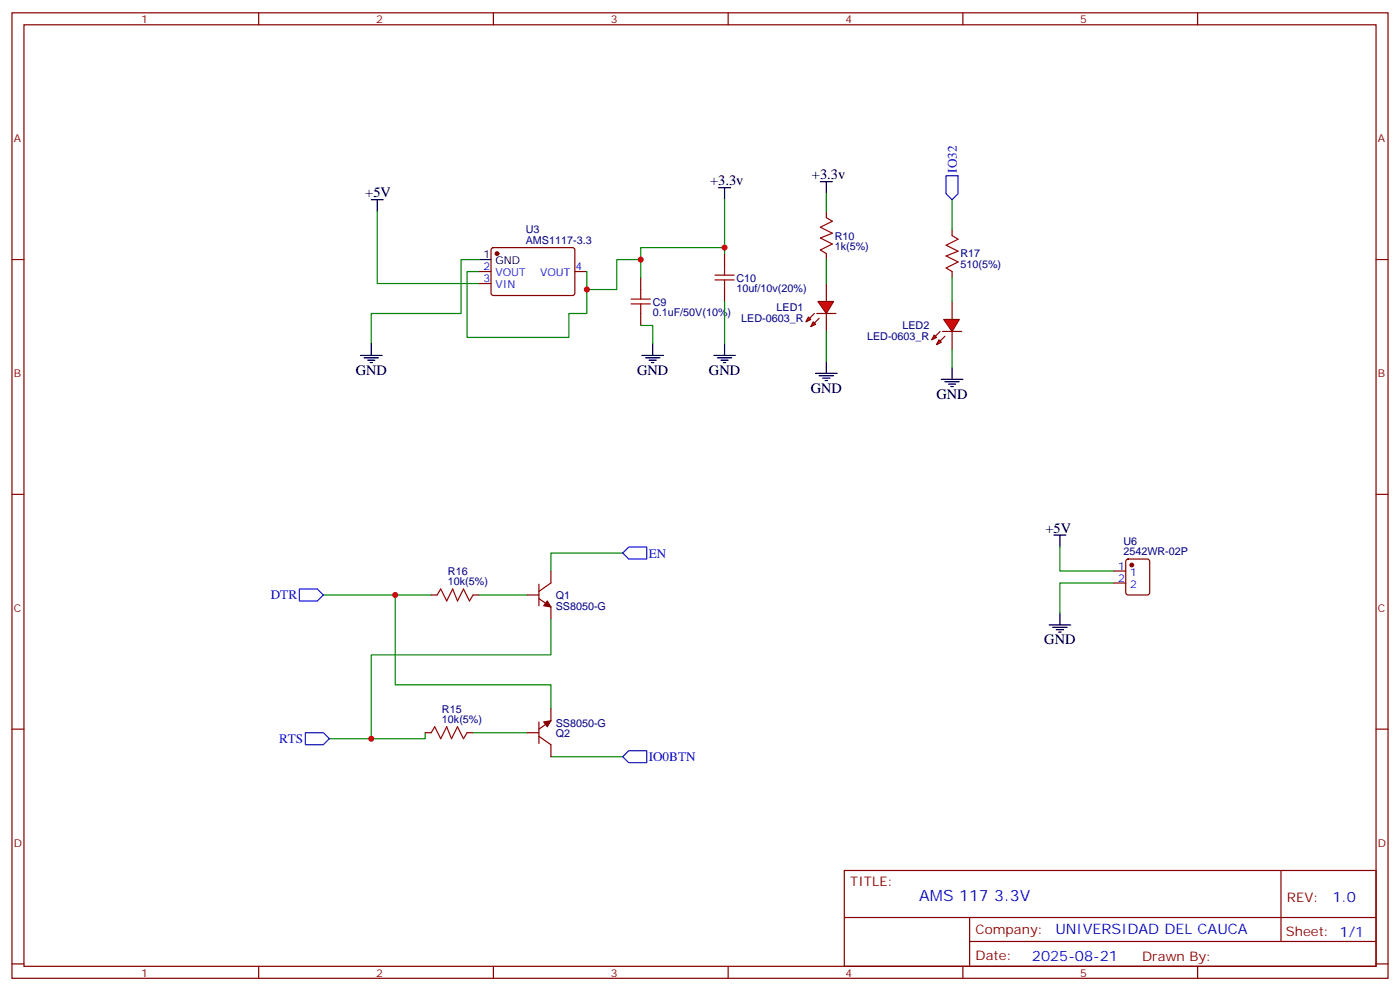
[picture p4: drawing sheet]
<svg xmlns="http://www.w3.org/2000/svg" width="412mm" height="292mm" viewBox="0 0 412 292" stroke-linecap="round" stroke-linejoin="round" font-family="sans-serif">
<g fill="none" stroke="#870000" stroke-width=".35">
<path d="M3.5 3.8h405.4v284.3h-405.4zM7.1 7.3h398.2v277.3h-398.2zM76.2 3.8v3.5M145.3 3.8v3.5M214.5 3.8v3.5M283.6 3.8v3.5M352.8 3.8v3.5M3.5 76.4h3.6M213.4 74.7v3.5M243.4 62.3v1.8M243.4 74.7v1.7M405.3 76.4h3.6"/>
<path d="M188.7 81.7v3.6M188.7 92.3v3.5M213.4 85.3v3.5M3.5 145.6h3.6M405.3 145.6h3.6M3.5 214.7h3.6M405.3 214.7h3.6M248.7 256.4h156.6v28.2h-156.6zM377.3 256.4v20.9M248.7 270.2h156.5M285.6 277.3h119.6M285.6 270.2v14.1"/>
<path d="M3.5 283.9h3.6M76.2 284.6v3.5M145.3 284.6v3.5M214.5 284.6v3.5M283.6 284.6v3.5M352.8 284.6v3.5M405.3 283.9h3.6"/>
</g>
<g fill="none" stroke="#000" stroke-width=".35">
<path d="M211.7 55.3h3.5M213.4 55.3v3.5M241.7 53.5h3.5M243.4 53.5v3.5M189.1 104.7h6.3M190.1 105.4h4.3M191.2 106.1h2.1M191.9 106.8h.7M192.3 101.1v3.6M210.3 104.7h6.3M211.3 105.4h4.2M212.4 106.1h2.1"/>
<path d="M213.1 106.8h.7M213.4 101.1v3.6"/>
</g>
<path d="M213.4 78.2v2.8M243.4 64.1l1.8 1.1-3.5 1.7 3.5 1.8-3.5 1.4 3.5 1.8-3.5 1.7 1.7 1.1M185.9 88.1h5.7M185.9 89.5h5.7M188.7 85.3v2.8M188.7 89.5v2.8M210.6 81h5.7M210.6 82.4h5.7M213.4 82.4v2.9" fill="none" stroke="#a10000" stroke-width=".35"/>
<path d="M213.4 58.8v14.1M243.4 57v5.3M213.4 74.7v-1.8h-24.7v8.8M188.7 95.8h3.6v5.3M213.4 88.8v12.3" fill="none" stroke="#008700" stroke-width=".35"/>
<g fill="#f00" stroke="#870000" stroke-width=".35">
<path d="M240.9 88.8h4.6l-2.1 3.5z"/>
<path d="M240.6 92.3h5.6z"/>
</g>
<g fill="#870000" stroke="#870000" stroke-width=".35">
<path d="M239.9 92.3l-1.4 1.4z"/>
<path d="M241.3 93.7l-1.4 1.4z"/>
</g>
<g fill="#f00" stroke="#870000" stroke-width=".35">
<path d="M238.1 93.4l.7 .7-1.4 .7z"/>
<path d="M239.5 94.8l.7 .7-1.4 .7z"/>
</g>
<path d="M280.5 67.6v1.8M280.5 80v1.7M243.4 83.5v5.3M243.4 92.3v5.3" fill="none" stroke="#870000" stroke-width=".35"/>
<path d="M240.2 110h6.4M241.3 110.7h4.2M242.4 111.4h2.1M243.1 112.1h.7M243.4 106.4v3.6M277.3 111.7h6.3M278.3 112.4h4.3M279.4 113.1h2.1M280.1 113.8h.7M280.5 108.2v3.5" fill="none" stroke="#000" stroke-width=".35"/>
<path d="M280.5 58.8v8.8M243.4 76.4v7.1M243.4 97.6v8.8" fill="none" stroke="#008700" stroke-width=".35"/>
<path d="M278.7 51.8h3.5v5.2l-1.7 1.8-1.8-1.8z" fill="none" stroke="#00f" stroke-width=".35"/>
<path d="M280.5 69.4l1.7 1-3.5 1.8 3.5 1.8-3.5 1.4 3.5 1.8-3.5 1.7 1.8 1.1" fill="none" stroke="#a10000" stroke-width=".35"/>
<g fill="#f00" stroke="#870000" stroke-width=".35">
<path d="M278 94.1h4.6l-2.1 3.5z"/>
<path d="M277.6 97.6h5.7z"/>
</g>
<g fill="#870000" stroke="#870000" stroke-width=".35">
<path d="M276.9 97.6l-1.4 1.4z"/>
<path d="M278.3 99l-1.4 1.4z"/>
</g>
<g fill="#f00" stroke="#870000" stroke-width=".35">
<path d="M275.2 98.7l.7 .7-1.4 .7z"/>
<path d="M276.6 100.1l.7 .7-1.4 .7z"/>
</g>
<g fill="none" stroke="#870000" stroke-width=".35">
<path d="M141.1 80h3.5M144.9 73.1l.4-.2 23.6 .1 .4 .6v13l-.7 .4h-23.5l-.5-.7v-12.7zM169.3 80h3.6M141.1 83.5h3.5M280.5 88.8v5.3M280.5 97.6v5.3M127 175.2h1.8M139.3 175.2h1.8M155.2 175.2h3.5M158.7 176.3l3.6 2.5v3.5M158.7 172v6.4M162.3 168.2v3.5l-3.6 2.5"/>
<path d="M328.1 168.2h3.5M328.1 171.7h3.5M331.8 164.8l.5-.2h5.7l.6 .5 .1 9.4-.5 .7h-5.9l-.6-.4-.1-9.5zM125.2 215.8h1.8M137.6 215.8h1.7M155.2 215.8h3.5M158.7 216.9l3.6 2.4v3.5M158.7 212.6v6.4M162.3 208.7v3.6l-3.6 2.4"/>
</g>
<g fill="none" stroke="#008700" stroke-width=".35">
<path d="M111.1 62.3v21.2h30M141.1 76.4h-5.3v15.9h-26.4v8.8M141.1 80h-3.5v19.4h30v-7.1h5.3v-12.3M188.7 76.4h-7v8.9h-8.8M280.5 81.7v7.1M280.5 102.9v5.3M95.2 175.2h21.2v26.5h45.9v7M116.4 175.2h10.6M141.1 175.2h14.1M183.4 162.9h-21.1v5.3M312.2 161.1v7.1h15.9M328.1 171.7h-15.9v8.8"/>
<path d="M162.3 182.3v10.6h-52.9v24.7M125.2 215.8v1.8h-28.2M139.3 215.8h15.9M162.3 222.8h21.1"/>
</g>
<path d="M88.2 173.5h5.3l1.7 1.7-1.7 1.8h-5.3zM183.4 162.9l1.8-1.8h5.3v3.5h-5.3zM90 215.8h5.2l1.8 1.8-1.8 1.7h-5.2zM183.4 222.8l1.8-1.7h5.3v3.5h-5.3z" fill="none" stroke="#00f" stroke-width=".35"/>
<path d="M128.8 175.2l1-1.7 1.8 3.5 1.7-3.5 1.5 3.5 1.7-3.5 1.8 3.5 1-1.8M127 215.8l1.1-1.8 1.7 3.6 1.8-3.6 1.4 3.6 1.8-3.6 1.7 3.6 1.1-1.8" fill="none" stroke="#a10000" stroke-width=".35"/>
<g fill="#870000" stroke="#870000" stroke-width=".35">
<path d="M160.2 212.6l2.1-.3-1.1 1.7z"/>
<path d="M161.2 177l1.1 1.8-2.1-.4z"/>
<circle cx="146.4" cy="74.7" r=".53"/>
<circle cx="333.4" cy="166.4" r=".53"/>
</g>
<g fill="none" stroke="#000" stroke-width=".35">
<path d="M109.4 58.8h3.5M111.1 58.8v3.5M141.1 76.4h3.5M106.2 104.7h6.3M107.2 105.4h4.3M108.3 106.1h2.1M109 106.8h.7M109.4 101.1v3.6M310.4 157.6h3.6M312.2 157.6v3.5M309 184h6.4M310.1 184.7h4.2"/>
<path d="M311.1 185.5h2.2M311.9 186.2h.7M312.2 180.5v3.5"/>
</g>
<g fill="#c00">
<circle cx="213.4" cy="72.9" r=".88"/>
<circle cx="109.4" cy="217.6" r=".88"/>
<circle cx="116.4" cy="175.2" r=".88"/>
<circle cx="188.7" cy="76.4" r=".88"/>
<circle cx="172.9" cy="85.3" r=".88"/>
</g>
<text font-size="4.6" fill="#00f" x="270.8" y="265.4">AMS 117 3.3V</text>
<g font-size="4.2">
<text x="239.2" y="52.8">+3.3v</text>
<text x="107.6" y="58.1">+5V</text>
<text x="209.2" y="54.6">+3.3v</text>
<text x="104.8" y="110.3">GND</text>
<text x="187.7" y="110.3">GND</text>
<text x="208.8" y="110.3">GND</text>
<text x="238.8" y="115.6">GND</text>
<text x="275.9" y="117.4">GND</text>
<text x="308" y="156.9">+5V</text>
<text x="307.6" y="189.7">GND</text>
</g>
<g font-size="4.2" fill="#00f">
<text x="392.5" y="265.6">1.0</text>
<text x="310.9" y="275.2">UNIVERSIDAD DEL CAUCA</text>
<text x="304" y="283">2025-08-21</text>
</g>
<g font-size="3.9" fill="#00f">
<text x="281.8" y="50.9" transform="rotate(-90 281.8 50.9)">IO32</text>
<text x="191.1" y="164.2">EN</text>
<text x="79.8" y="176.5">DTR</text>
<text x="82.2" y="218.8">RTS</text>
<text x="191.1" y="224.2">IO0BTN</text>
</g>
<g font-size="3.9" fill="#800">
<text x="250.5" y="260.9">TITLE:</text>
<text x="379.1" y="265.6">REV:</text>
<text x="287.4" y="275.1">Company:</text>
<text x="378.7" y="275.8">Sheet: 1/1</text>
<text x="287.4" y="282.8">Date:</text>
<text x="336.4" y="282.9">Drawn By:</text>
</g>
<g font-size="3.2" fill="#800">
<text x="41.6" y="6.8">1</text>
<text x="110.8" y="6.8">2</text>
<text x="179.9" y="6.8">3</text>
<text x="249.1" y="6.8">4</text>
<text x="318.2" y="6.8">5</text>
<text x="4.1" y="41.9">A</text>
<text x="405.9" y="41.9">A</text>
<text x="4.1" y="111">B</text>
<text x="405.9" y="111">B</text>
<text x="4.1" y="180.2">C</text>
<text x="405.9" y="180.2">C</text>
<text x="4.1" y="249.3">D</text>
<text x="405.9" y="249.3">D</text>
<text x="41.6" y="287.6">1</text>
<text x="110.8" y="287.6">2</text>
<text x="179.9" y="287.6">3</text>
<text x="249.1" y="287.6">4</text>
<text x="318.2" y="287.6">5</text>
</g>
<g font-size="3.2" fill="#000080">
<text x="154.9" y="71.8">AMS1117-3.3</text>
<text x="154.9" y="68.6">U3</text>
<text x="245.9" y="70.6">R10</text>
<text x="245.9" y="73.7">1k(5%)</text>
<text x="282.9" y="75.8">R17</text>
<text x="217" y="82.9">C10</text>
<text x="282.9" y="79">510(5%)</text>
<text x="217" y="86">10uf/10v(20%)</text>
<text x="192.3" y="93.1">0.1uF/50V(10%)</text>
<text x="192.3" y="90">C9</text>
<text x="218.4" y="94.9">LED-0603_R</text>
<text x="228.8" y="91.7">LED1</text>
<text x="255.4" y="100.2">LED-0603_R</text>
<text x="265.8" y="97">LED2</text>
<text x="330.9" y="160.5">U6</text>
<text x="330.9" y="163.5">2542WR-02P</text>
<text x="132" y="172.4">10k(5%)</text>
<text x="132" y="169.3">R16</text>
<text x="163.7" y="179.5">SS8050-G</text>
<text x="163.7" y="176.4">Q1</text>
<text x="130.2" y="209.9">R15</text>
<text x="130.2" y="213">10k(5%)</text>
<text x="163.7" y="214">SS8050-G</text>
<text x="163.7" y="217.1">Q2</text>
</g>
<g font-size="3.2">
<text x="142.4" y="76.1">1</text>
<text x="145.9" y="77.9">GND</text>
</g>
<g font-size="3.2" fill="#00f">
<text x="142.4" y="79.6">2</text>
<text x="142.4" y="83.1">3</text>
<text x="145.9" y="81.4">VOUT</text>
<text x="159.1" y="81.4">VOUT</text>
<text x="169.5" y="79.6">4</text>
<text x="145.9" y="84.9">VIN</text>
<text x="329.4" y="167.8">1</text>
<text x="329.4" y="171.3">2</text>
<text x="332.9" y="169.6">1</text>
<text x="332.9" y="173.1">2</text>
</g>
</svg>
